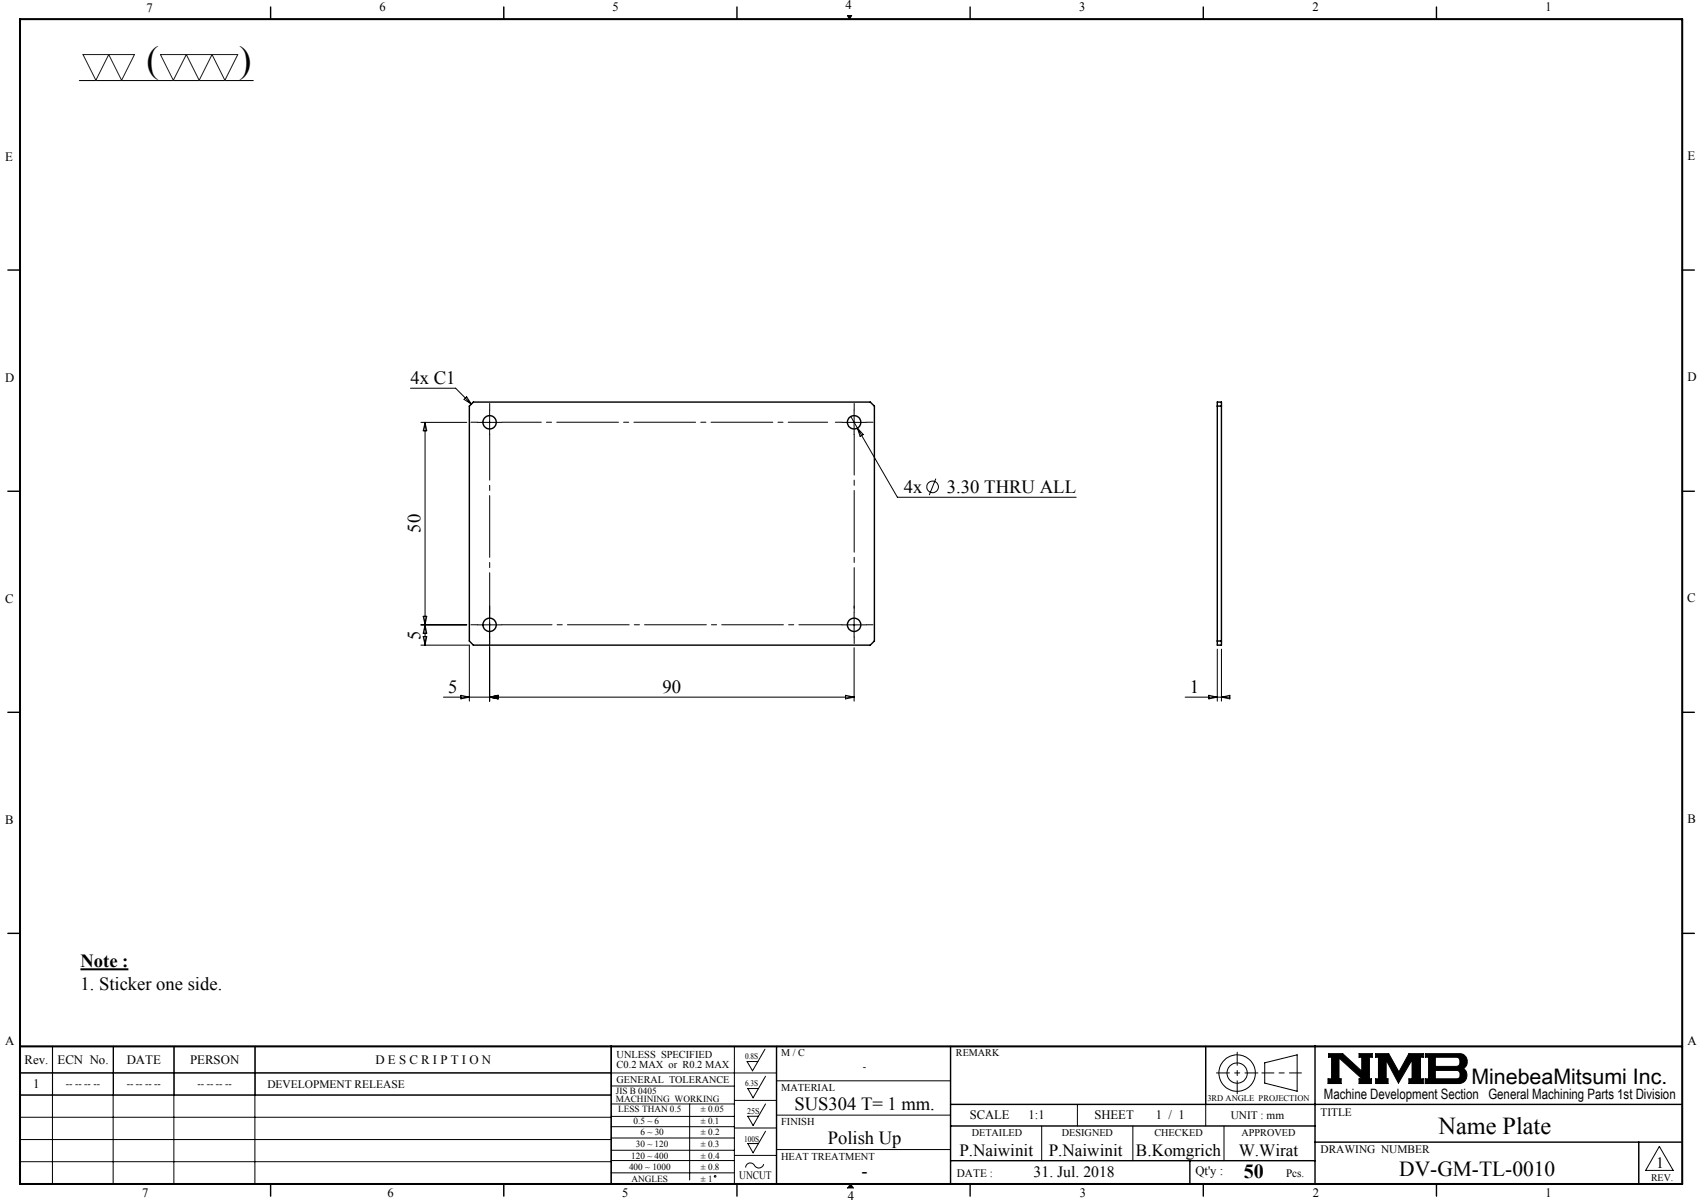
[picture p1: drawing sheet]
<svg xmlns="http://www.w3.org/2000/svg" width="420mm" height="297mm" viewBox="0 0 420 297" stroke-linecap="round" stroke-linejoin="round" font-family="sans-serif">
<g fill="none" stroke="#000" stroke-width=".25">
<path d="M19.6 19.9h42.9M209.2 3.8h1.1l-.6 .9zM101.4 95.8h11.1l3.9 4M115.2 98l1.2 1.8-1.8-1.2zM103.9 104.3h11.4M105 104.3v55M105 104.3l.4 2.1h-.9zM117.9 104.3h6M120.9 101.2v6.1M207.9 104.3h6M210.1 102.8l1.6 2.9M210.9 101.2v6.1"/>
<path d="M211.7 105.7l9.9 17.1h44.1M211.7 105.7l1.4 1.6-.7 .4zM231.1 118.2l-1.7 4M103.9 154.3h11.4M103.9 159.3h12v13.8M104.5 157.2h.9l-.4 2.1zM104.5 152.1h.9l-.4 2.2zM105 154.3l.4 2h-.9zM117.9 154.3h6M120.9 151.3v21.8M207.9 154.3h6M210.9 159.9v13.2"/>
<path d="M210.9 151.3v6M109.5 172.1h101.4M113.8 171.7l2.1 .4-2.1 .4zM120.9 172.1l2.1-.4v.8zM208.8 171.7l2.1 .4-2.1 .4zM292.6 172.1h11.1M298.5 171.7l2.1 .4-2.1 .4zM300.6 160.3v12.8M301.6 160.3v12.8M301.6 172.1l2.1-.4v.8zM13 258.3l-.1 34M27.9 258.3v34"/>
<path d="M28 258.3v12M42.9 258.3v34M43 258.3v12M62.9 258.3v34M63 258.3v12M181.3 258.3v34M188.9 259l-3.1 5.4-1.3-2.3h2.6M4.9 264.9h186.8M4.9 270.4h146M4.9 275.8h146M150.9 278.2h30.4M150.9 275.6h30.4"/>
<path d="M150.9 272.6h30.4M150.9 268.1h30.4M151 270.3h-146v-12h146l-.1 34M170.3 272.6v18.7M181.3 271.7h10.4M181.3 278.5h10.4M189 272.6l-3.1 5.3-1.3-2.3h2.7M189 279.3l-3.1 5.3-1.3-2.3h2.7M189 265.7l-3.1 5.3-1.3-2.3h2.7M191.7 266.8h43M191.7 275.3h43M257.2 278v8.6"/>
<path d="M266 272.7v5.3M279.7 278v8.6M297.7 272.7v5.3M302.2 278v8.6M312.3 262.4l8-2v9l-8-2zM328 260.1h3.5l4.7 4.3v-3.4h-.6v-.9h3.2v.9h-.7v5.3h.5v1.2h-3v-1.2h.7l-5.7-5.1v5.1h.6v1.2h-3.3v-1.2h.9v-5.3h-.8zM339.7 260.1h3.2l2.5 4.6 2.5-4.6h3.5v.9h-.7v5.3h.7v1.2h-3.5v-1.2h.8v-4.6l-3.4 5.7-3-5.7v4.6h.4v1.2h-3v-1.2h.7v-5.3h-.7zM351.9 260.1h8.4a1.97 1.97 0 0 1 1.9 1.5 1.97 1.97 0 0 1-.9 2.2 2.03 2.03 0 0 1 .8 2.2 2.03 2.03 0 0 1-1.8 1.5h-8.4v-1.2h.8v-5.3h-.8zM354.4 261h5.4l.6 .5 .1 1a.84 .84 0 0 1-.8 .8h-5.3zM354.4 264.3h5.4l.6 .4 .1 1a.79 .79 0 0 1-.8 .6h-5.3zM4.9 281.3h146M4.9 286.8h146"/>
<path d="M150.9 280.9h30.4M150.9 286.5h30.4M150.9 284h30.4M150.9 289.6h30.4M181.3 285.3h10.4M188.6 287.4a1.29 1.29 0 0 1-1.2 1 1.29 1.29 0 0 1-1.3-.9 1.14 1.14 0 0 0-1.3-.3 1.14 1.14 0 0 0-.7 1.1M191.7 283.8h43M210 292.3l.7 1M409.7 283l3.4 6h-6.8z"/>
<circle cx="230.3" cy="120.2" r="1.43"/>
<circle cx="305.5" cy="264.9" r="2.51"/>
<circle cx="305.5" cy="264.9" r="4.5"/>
<circle cx="176.6" cy="290.4" r=".2"/>
</g>
<path d="M311.6 264.9h9.7" fill="none" stroke="#000" stroke-width=".25" stroke-dasharray="15.2 1.3 1.3 1.3" stroke-dashoffset="12.3"/>
<path d="M305.5 259.8v10.2M300.4 264.9h10.2" fill="none" stroke="#000" stroke-width=".25" stroke-dasharray="15.2 1.3 1.3 1.3" stroke-dashoffset="12"/>
<g fill="none" stroke="#000" stroke-width=".35">
<path d="M66.8 1.7v3M124.4 1.7v3M182 1.7v3M239.5 1.7v3M297.1 1.7v3M354.7 1.7v3M1.9 66.7h3M415.4 66.7h3M300.6 99.3h1v60h-1zM115.9 100.3l1-1h98l1 1v58l-1 1h-98l-1-1zM300.6 100.3h1M1.9 121.3h3"/>
<path d="M415.4 121.3h3M300.6 158.3h1M1.9 175.9h3M415.4 175.9h3M1.9 230.4h3M415.4 230.4h3M150.9 258.3v34M191.7 258.3v34M234.7 258.3v34M297.7 258.3v14.4M324.7 258.3v34M234.7 272.7h180.7"/>
<path d="M234.7 278h90M66.8 292.3v3M124.4 292.3v3M182 292.3v3M234.7 286.6h90M239.5 292.3v3M293.8 286.6v5.7M297.1 292.3v3M324.7 282h90.7M354.7 292.3v3M404.6 282v10.3"/>
<circle cx="120.9" cy="104.3" r="1.65"/>
<circle cx="210.9" cy="104.3" r="1.65"/>
<circle cx="120.9" cy="154.3" r="1.64"/>
<circle cx="210.9" cy="154.3" r="1.64"/>
</g>
<path d="M4.9 4.7h410.5v287.6h-410.5zM4.9 258.3h410.5" fill="none" stroke="#000" stroke-width=".5"/>
<path d="M210 292.3l-.7 1h1.4" fill="none" stroke="#00f" stroke-width=".25"/>
<g fill="#000">
<path d="M210 292.3l.7 1h-1.4z"/>
<path d="M209.2 3.8l.5 .9 .6-.9zM328 260.1v.9h.8v5.3h-.9v1.2h3.3v-1.2h-.6v-5.1l5.7 5.1h-.7v1.2h3v-1.2h-.5v-5.3h.7v-.9h-3.2v.9h.6v3.4l-4.7-4.3zM351.9 260.1v.9h.8v5.3h-.8v1.2h8.6l.7-.2 .6-.5 .4-.8v-.8l-.3-.8-.6-.6 .8-.8 .2-1.3-.5-.9-.5-.5-.6-.2zM354.4 264.3h5.4l.6 .4 .1 1-.6 .6h-5.5zM354.4 261l5.5 .1 .5 .5v1.1l-.3 .5-.3 .1h-5.4zM339.7 260.1v.9h.7v5.3h-.7v1.2h3v-1.2h-.4v-4.6l3 5.7 3.4-5.7v4.6h-.8v1.2h3.5v-1.2h-.7v-5.3h.7v-.9h-3.5l-2.5 4.6-2.5-4.6z" fill-rule="evenodd"/>
</g>
<path d="M19.9 239.3h11.8" fill="none" stroke="#000" stroke-width=".49"/>
<path d="M117.9 104.2h-1.6M120.9 101.2v-1.6M207.9 104.2h-1.6M210.9 101.2v-1.6M213.9 104.2h1.7M117.9 154.2h-1.6M120.9 151.2v-1.6M120.9 157.2v1.7M123.9 154.2h1.7M210.9 151.2v-1.6M210.9 157.2v1.7M213.9 154.2h1.7" fill="none" stroke="#000" stroke-width=".25" stroke-dasharray="15.2 1.3 1.3 1.3"/>
<path d="M120.9 107.2v45.5" fill="none" stroke="#000" stroke-width=".25" stroke-dasharray="15.2 1.3 1.3 1.3" stroke-dashoffset="3.9"/>
<path d="M123.9 104.2h80.5" fill="none" stroke="#000" stroke-width=".25" stroke-dasharray="15.2 1.3 1.3 1.3" stroke-dashoffset="5.5"/>
<path d="M210.9 107.2v43" fill="none" stroke="#000" stroke-width=".25" stroke-dasharray="15.2 1.3 1.3 1.3" stroke-dashoffset="5.2"/>
<path d="M207.9 154.2h-82.3" fill="none" stroke="#000" stroke-width=".25" stroke-dasharray="15.2 1.3 1.3 1.3" stroke-dashoffset="4.6"/>
<path d="M20.5 13.5h12.7l-3.2 6.3-3.2-6.3-3.1 6.3zM39.6 13.5h19.1l-3.2 6.3-3.1-6.3-3.2 6.3-3.2-6.3-3.2 6.3z" fill="none" stroke="#191924" stroke-width=".25"/>
<g font-size="9.2">
<text x="36.1" y="17.7">(</text>
<text x="59.1" y="17.8">)</text>
</g>
<text font-size="6" x="355.2" y="280">Name Plate</text>
<g font-size="5.3">
<text x="363.3" y="267.7">MinebeaMitsumi Inc.</text>
<text x="345.5" y="290.4">DV-GM-TL-0010</text>
</g>
<text font-size="4.9" x="307.1" y="290.9">50</text>
<g font-size="4.6">
<text x="101.4" y="94.7">4x C1</text>
<text x="223.2" y="121.6">4x</text>
<text x="233.8" y="121.6">3.30 THRU ALL</text>
<text x="103.9" y="131.6" transform="rotate(-90 103.9 131.6)">50</text>
<text x="103.9" y="157.9" transform="rotate(-90 103.9 157.9)">5</text>
<text x="110.7" y="171">5</text>
<text x="163.6" y="171">90</text>
<text x="293.8" y="171">1</text>
<text x="19.9" y="238.8">Note :</text>
<text x="19.9" y="244.4">1. Sticker one side.</text>
<text x="196.2" y="274.1">SUS304 T= 1 mm.</text>
<text x="204.4" y="282.4">Polish Up</text>
<text x="212.8" y="290.6">-</text>
</g>
<g font-size="4.2">
<text x="236.9" y="285.5">P.Naiwinit</text>
<text x="258.9" y="285.5">P.Naiwinit</text>
<text x="280.5" y="285.5">B.Komgrich</text>
<text x="305.9" y="285.5">W.Wirat</text>
</g>
<g font-size="3.9">
<text x="255.2" y="290.6">31. Jul. 2018</text>
<text x="408.9" y="288.2">1</text>
</g>
<text font-size="3.5" x="326.9" y="271.4">Machine Development Section General Machining Parts 1st Division</text>
<g font-size="3.2">
<text x="36.1" y="2.9">7</text>
<text x="93.7" y="2.8">6</text>
<text x="151.3" y="2.8">5</text>
<text x="208.8" y="2.2">4</text>
<text x="266.5" y="2.8">3</text>
<text x="324.1" y="2.8">2</text>
<text x="381.6" y="2.8">1</text>
<text x="1.3" y="39.8">E</text>
<text x="416.6" y="39.5">E</text>
<text x="1.3" y="94.3">D</text>
<text x="416.6" y="94.1">D</text>
<text x="1.3" y="148.9">C</text>
<text x="416.6" y="148.7">C</text>
<text x="1.3" y="203.6">B</text>
<text x="416.6" y="203.3">B</text>
<text x="416.6" y="258">A</text>
<text x="1.3" y="258.1">A</text>
<text x="6.1" y="262.7">Rev.</text>
<text x="14.2" y="262.7">ECN No.</text>
<text x="31.3" y="262.7">DATE</text>
<text x="46.9" y="262.7">PERSON</text>
<text x="92.7" y="262.7">D E S C R I P T I O N</text>
<text x="8.2" y="268.7">1</text>
<text x="239.4" y="276.2">SCALE</text>
<text x="254" y="276.2">1:1</text>
<text x="270.2" y="276.2">SHEET</text>
<text x="285.4" y="276.2">1 / 1</text>
<text x="295.2" y="290.1">Qt'y :</text>
<text x="35.1" y="295.5">7</text>
<text x="95.7" y="295.6">6</text>
<text x="153.6" y="295.6">5</text>
<text x="209.3" y="296.3">4</text>
<text x="266.6" y="295.6">3</text>
<text x="324.2" y="295.6">2</text>
<text x="381.6" y="295.6">1</text>
</g>
<g font-size="2.8">
<text x="66" y="268.6">DEVELOPMENT RELEASE</text>
<text x="326" y="275.4">TITLE</text>
<text x="303.9" y="276.2">UNIT : mm</text>
<text x="326" y="284.7">DRAWING NUMBER</text>
<text x="182.5" y="291.2">UNCUT</text>
<text x="236.3" y="290.7">DATE :</text>
<text x="317.6" y="290.6">Pcs.</text>
</g>
<g font-size="2.6">
<text x="152.2" y="261.3">UNLESS SPECIFIED</text>
<text x="152.2" y="263.7">C0.2 MAX or R0.2 MAX</text>
<text x="192.9" y="269.4">MATERIAL</text>
<text x="213.1" y="264.1">-</text>
<text x="192.9" y="277.7">FINISH</text>
<text x="192.9" y="286.3">HEAT TREATMENT</text>
</g>
<g font-size="2.5">
<text x="192.9" y="260.7">M / C</text>
<text x="236" y="260.7">REMARK</text>
<text x="16.3" y="268.5">-- -- -- --</text>
<text x="31.3" y="268.5">-- -- -- --</text>
<text x="48.8" y="268.5">-- -- -- --</text>
<text x="152.3" y="267.3">GENERAL TOLERANCE</text>
<text x="239.9" y="280.5">DETAILED</text>
<text x="262.2" y="280.5">DESIGNED</text>
<text x="285.1" y="280.5">CHECKED</text>
<text x="306.6" y="280.5">APPROVED</text>
<text x="407.7" y="291.5">REV.</text>
</g>
<g font-size="2.3">
<text x="152.1" y="270">JIS B 0405</text>
<text x="152.1" y="272.1">MACHINING WORKING</text>
<text x="152.7" y="274.6">LESS THAN 0.5</text>
<text x="173" y="274.6">± 0.05</text>
<text x="156.4" y="277.4">0.5 ~ 6</text>
<text x="158.1" y="280.3">6 ~ 30</text>
<text x="173" y="277.4">± 0.1</text>
<text x="173" y="280.3">± 0.2</text>
<text x="155.9" y="286">120 ~ 400</text>
<text x="157" y="283.2">30 ~ 120</text>
<text x="173" y="283.2">± 0.3</text>
<text x="173" y="286">± 0.4</text>
<text x="155.3" y="288.9">400 ~ 1000</text>
<text x="155.9" y="291.7">ANGLES</text>
<text x="173" y="288.9">± 0.8</text>
<text x="173" y="291.7">± 1</text>
</g>
<g font-size="2.1">
<text x="184" y="261.5">0.8S</text>
<text x="184" y="268.1">6.3S</text>
<text x="184.5" y="275">25S</text>
<text x="298.1" y="271.8">3RD ANGLE PROJECTION</text>
<text x="183.7" y="281.9">100S</text>
</g>
</svg>
